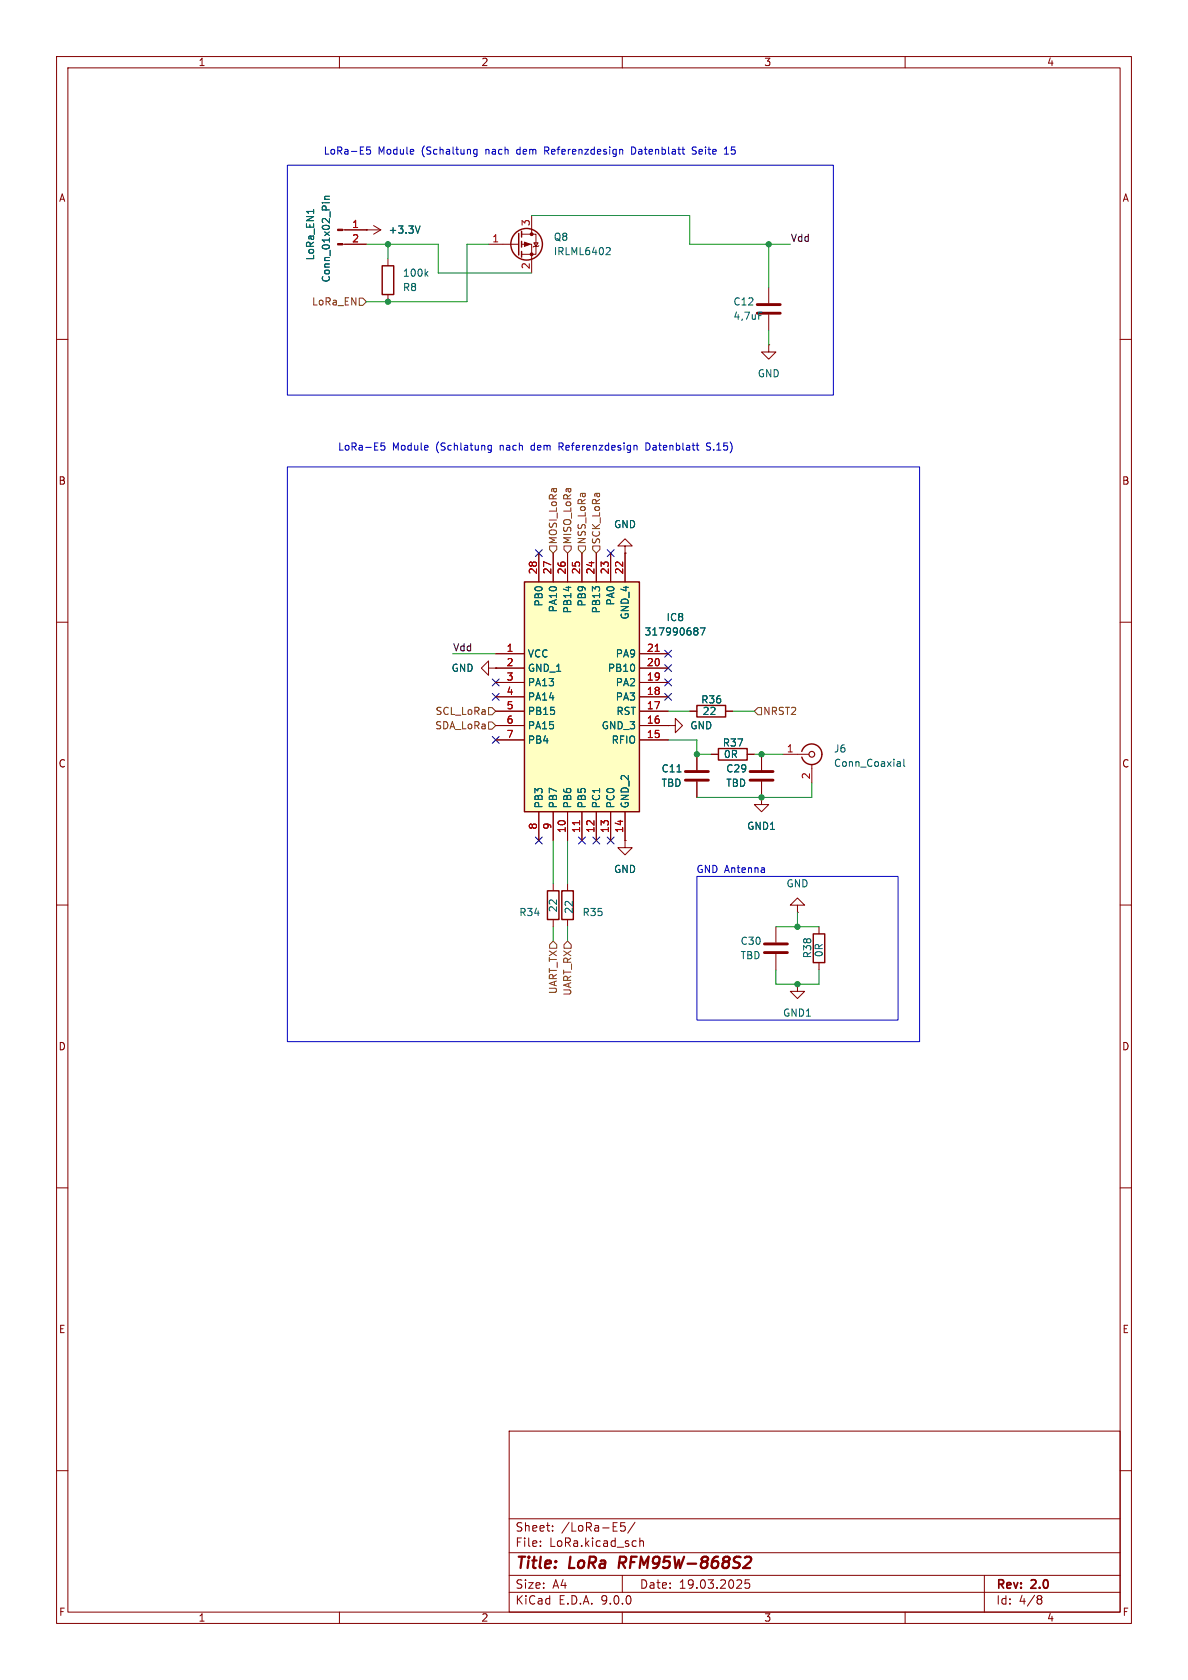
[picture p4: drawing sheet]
(kicad_sch
 (version 20250114)
 (generator "eeschema")
 (generator_version "9.0")
 (paper "A4" portrait)
 (title_block
  (title "LoRa RFM95W-868S2")
  (date "19.03.2025")
  (rev "2.0"))
 (lib_symbols
  (symbol "Connector:Conn_01x02_Pin"
   (pin_names
    (offset 1.016) (hide yes)) (exclude_from_sim no) (in_bom yes) (on_board yes)
   (property "Reference" "J" (at 0 2.54 0) (effects (font (size 1.27 1.27))))
   (property "Value" "Conn_01x02_Pin" (at 0 -5.08 0) (effects (font (size 1.27 1.27))))
   (property "Footprint" "" (at 0 0 0) (effects (font (size 1.27 1.27)) (hide yes)))
   (property "Datasheet" "~" (at 0 0 0) (effects (font (size 1.27 1.27)) (hide yes)))
   (property "Description" "Generic connector, single row, 01x02, script generated" (at 0 0 0) (effects (font (size 1.27 1.27)) (hide yes)))
   (property "ki_locked" "" (at 0 0 0) (effects (font (size 1.27 1.27))))
   (symbol "Conn_01x02_Pin_1_1"
    (rectangle (start 0.8636 0.127) (end 0 -0.127) (stroke (width 0.1524) (type default)) (fill (type outline)))
    (rectangle (start 0.8636 -2.413) (end 0 -2.667) (stroke (width 0.1524) (type default)) (fill (type outline)))
    (polyline (pts (xy 1.27 0) (xy 0.8636 0)) (stroke (width 0.1524) (type default)) (fill (type none)))
    (polyline (pts (xy 1.27 -2.54) (xy 0.8636 -2.54)) (stroke (width 0.1524) (type default)) (fill (type none)))
    (pin passive line (at 5.08 0 180) (length 3.81) (name "Pin_1" (effects (font (size 1.27 1.27)))) (number "1" (effects (font (size 1.27 1.27)))))
    (pin passive line (at 5.08 -2.54 180) (length 3.81) (name "Pin_2" (effects (font (size 1.27 1.27)))) (number "2" (effects (font (size 1.27 1.27))))))
   (embedded_fonts no))
  (symbol "Connector:Conn_Coaxial"
   (pin_names
    (offset 1.016) (hide yes)) (exclude_from_sim no) (in_bom yes) (on_board yes)
   (property "Reference" "J" (at 0.254 3.048 0) (effects (font (size 1.27 1.27))))
   (property "Value" "Conn_Coaxial" (at 2.921 0 90) (effects (font (size 1.27 1.27))))
   (property "Footprint" "" (at 0 0 0) (effects (font (size 1.27 1.27)) (hide yes)))
   (property "Datasheet" "~" (at 0 0 0) (effects (font (size 1.27 1.27)) (hide yes)))
   (property "Description" "coaxial connector (BNC, SMA, SMB, SMC, Cinch/RCA, LEMO, ...)" (at 0 0 0) (effects (font (size 1.27 1.27)) (hide yes)))
   (symbol "Conn_Coaxial_0_1"
    (polyline (pts (xy -2.54 0) (xy -0.508 0)) (stroke (width 0) (type default)) (fill (type none)))
    (arc (start 1.778 0) (mid 0.222 -1.8079) (end -1.778 -0.508) (stroke (width 0.254) (type default)) (fill (type none)))
    (arc (start -1.778 0.508) (mid 0.2221 1.8084) (end 1.778 0) (stroke (width 0.254) (type default)) (fill (type none)))
    (circle (center 0 0) (radius 0.508) (stroke (width 0.2032) (type default)) (fill (type none)))
    (polyline (pts (xy 0 -2.54) (xy 0 -1.778)) (stroke (width 0) (type default)) (fill (type none))))
   (symbol "Conn_Coaxial_1_1"
    (pin passive line (at -5.08 0 0) (length 2.54) (name "In" (effects (font (size 1.27 1.27)))) (number "1" (effects (font (size 1.27 1.27)))))
    (pin passive line (at 0 -5.08 90) (length 2.54) (name "Ext" (effects (font (size 1.27 1.27)))) (number "2" (effects (font (size 1.27 1.27))))))
   (embedded_fonts no))
  (symbol "Device:C"
   (pin_numbers (hide yes))
   (pin_names
    (offset 0.254)) (exclude_from_sim no) (in_bom yes) (on_board yes)
   (property "Reference" "C" (at 0.635 2.54 0) (effects (font (size 1.27 1.27)) (justify left)))
   (property "Value" "C" (at 0.635 -2.54 0) (effects (font (size 1.27 1.27)) (justify left)))
   (property "Footprint" "" (at 0.9652 -3.81 0) (effects (font (size 1.27 1.27)) (hide yes)))
   (property "Datasheet" "~" (at 0 0 0) (effects (font (size 1.27 1.27)) (hide yes)))
   (property "Description" "Unpolarized capacitor" (at 0 0 0) (effects (font (size 1.27 1.27)) (hide yes)))
   (symbol "C_0_1"
    (polyline (pts (xy -2.032 0.762) (xy 2.032 0.762)) (stroke (width 0.508) (type default)) (fill (type none)))
    (polyline (pts (xy -2.032 -0.762) (xy 2.032 -0.762)) (stroke (width 0.508) (type default)) (fill (type none))))
   (symbol "C_1_1"
    (pin passive line (at 0 3.81 270) (length 2.794) (name "~" (effects (font (size 1.27 1.27)))) (number "1" (effects (font (size 1.27 1.27)))))
    (pin passive line (at 0 -3.81 90) (length 2.794) (name "~" (effects (font (size 1.27 1.27)))) (number "2" (effects (font (size 1.27 1.27))))))
   (embedded_fonts no))
  (symbol "Device:R"
   (pin_numbers (hide yes))
   (pin_names
    (offset 0)) (exclude_from_sim no) (in_bom yes) (on_board yes)
   (property "Reference" "R" (at 2.032 0 90) (effects (font (size 1.27 1.27))))
   (property "Value" "R" (at 0 0 90) (effects (font (size 1.27 1.27))))
   (property "Footprint" "" (at -1.778 0 90) (effects (font (size 1.27 1.27)) (hide yes)))
   (property "Datasheet" "~" (at 0 0 0) (effects (font (size 1.27 1.27)) (hide yes)))
   (property "Description" "Resistor" (at 0 0 0) (effects (font (size 1.27 1.27)) (hide yes)))
   (symbol "R_0_1"
    (rectangle (start -1.016 -2.54) (end 1.016 2.54) (stroke (width 0.254) (type default)) (fill (type none))))
   (symbol "R_1_1"
    (pin passive line (at 0 3.81 270) (length 1.27) (name "~" (effects (font (size 1.27 1.27)))) (number "1" (effects (font (size 1.27 1.27)))))
    (pin passive line (at 0 -3.81 90) (length 1.27) (name "~" (effects (font (size 1.27 1.27)))) (number "2" (effects (font (size 1.27 1.27))))))
   (embedded_fonts no))
  (symbol "LoRa-E5:317990687" (exclude_from_sim no) (in_bom yes) (on_board yes)
   (property "Reference" "IC" (at 26.67 17.78 0) (effects (font (size 1.27 1.27)) (justify left top)))
   (property "Value" "317990687" (at 26.67 15.24 0) (effects (font (size 1.27 1.27)) (justify left top)))
   (property "Footprint" "317990687" (at 26.67 -84.76 0) (effects (font (size 1.27 1.27)) (justify left top) (hide yes)))
   (property "Datasheet" "https://files.seeedstudio.com/products/317990687/res/LoRa-E5%20module%20datasheet_V1.0.pdf" (at 26.67 -184.76 0) (effects (font (size 1.27 1.27)) (justify left top) (hide yes)))
   (property "Description" "Sub-GHz Modules LoRa-E5 Wireless Module LoRa-E5 has a 28-pin SMD package" (at 0 0 0) (effects (font (size 1.27 1.27)) (hide yes)))
   (property "Height" "2.5" (at 26.67 -384.76 0) (effects (font (size 1.27 1.27)) (justify left top) (hide yes)))
   (property "Mouser Part Number" "713-317990687" (at 26.67 -484.76 0) (effects (font (size 1.27 1.27)) (justify left top) (hide yes)))
   (property "Mouser Price/Stock" "https://www.mouser.co.uk/ProductDetail/Seeed-Studio/317990687?qs=hd1VzrDQEGhZOj13wvzSLA%3D%3D" (at 26.67 -584.76 0) (effects (font (size 1.27 1.27)) (justify left top) (hide yes)))
   (property "Manufacturer_Name" "Seeed Studio" (at 26.67 -684.76 0) (effects (font (size 1.27 1.27)) (justify left top) (hide yes)))
   (property "Manufacturer_Part_Number" "317990687" (at 26.67 -784.76 0) (effects (font (size 1.27 1.27)) (justify left top) (hide yes)))
   (symbol "317990687_1_1"
    (rectangle (start 5.08 12.7) (end 25.4 -27.94) (stroke (width 0.254) (type default)) (fill (type background)))
    (pin passive line (at 0 0 0) (length 5.08) (name "VCC" (effects (font (size 1.27 1.27)))) (number "1" (effects (font (size 1.27 1.27)))))
    (pin passive line (at 0 -2.54 0) (length 5.08) (name "GND_1" (effects (font (size 1.27 1.27)))) (number "2" (effects (font (size 1.27 1.27)))))
    (pin passive line (at 0 -5.08 0) (length 5.08) (name "PA13" (effects (font (size 1.27 1.27)))) (number "3" (effects (font (size 1.27 1.27)))))
    (pin passive line (at 0 -7.62 0) (length 5.08) (name "PA14" (effects (font (size 1.27 1.27)))) (number "4" (effects (font (size 1.27 1.27)))))
    (pin passive line (at 0 -10.16 0) (length 5.08) (name "PB15" (effects (font (size 1.27 1.27)))) (number "5" (effects (font (size 1.27 1.27)))))
    (pin passive line (at 0 -12.7 0) (length 5.08) (name "PA15" (effects (font (size 1.27 1.27)))) (number "6" (effects (font (size 1.27 1.27)))))
    (pin passive line (at 0 -15.24 0) (length 5.08) (name "PB4" (effects (font (size 1.27 1.27)))) (number "7" (effects (font (size 1.27 1.27)))))
    (pin passive line (at 7.62 17.78 270) (length 5.08) (name "PB0" (effects (font (size 1.27 1.27)))) (number "28" (effects (font (size 1.27 1.27)))))
    (pin passive line (at 7.62 -33.02 90) (length 5.08) (name "PB3" (effects (font (size 1.27 1.27)))) (number "8" (effects (font (size 1.27 1.27)))))
    (pin passive line (at 10.16 17.78 270) (length 5.08) (name "PA10" (effects (font (size 1.27 1.27)))) (number "27" (effects (font (size 1.27 1.27)))))
    (pin passive line (at 10.16 -33.02 90) (length 5.08) (name "PB7" (effects (font (size 1.27 1.27)))) (number "9" (effects (font (size 1.27 1.27)))))
    (pin passive line (at 12.7 17.78 270) (length 5.08) (name "PB14" (effects (font (size 1.27 1.27)))) (number "26" (effects (font (size 1.27 1.27)))))
    (pin passive line (at 12.7 -33.02 90) (length 5.08) (name "PB6" (effects (font (size 1.27 1.27)))) (number "10" (effects (font (size 1.27 1.27)))))
    (pin passive line (at 15.24 17.78 270) (length 5.08) (name "PB9" (effects (font (size 1.27 1.27)))) (number "25" (effects (font (size 1.27 1.27)))))
    (pin passive line (at 15.24 -33.02 90) (length 5.08) (name "PB5" (effects (font (size 1.27 1.27)))) (number "11" (effects (font (size 1.27 1.27)))))
    (pin passive line (at 17.78 17.78 270) (length 5.08) (name "PB13" (effects (font (size 1.27 1.27)))) (number "24" (effects (font (size 1.27 1.27)))))
    (pin passive line (at 17.78 -33.02 90) (length 5.08) (name "PC1" (effects (font (size 1.27 1.27)))) (number "12" (effects (font (size 1.27 1.27)))))
    (pin passive line (at 20.32 17.78 270) (length 5.08) (name "PA0" (effects (font (size 1.27 1.27)))) (number "23" (effects (font (size 1.27 1.27)))))
    (pin passive line (at 20.32 -33.02 90) (length 5.08) (name "PC0" (effects (font (size 1.27 1.27)))) (number "13" (effects (font (size 1.27 1.27)))))
    (pin passive line (at 22.86 17.78 270) (length 5.08) (name "GND_4" (effects (font (size 1.27 1.27)))) (number "22" (effects (font (size 1.27 1.27)))))
    (pin passive line (at 22.86 -33.02 90) (length 5.08) (name "GND_2" (effects (font (size 1.27 1.27)))) (number "14" (effects (font (size 1.27 1.27)))))
    (pin passive line (at 30.48 0 180) (length 5.08) (name "PA9" (effects (font (size 1.27 1.27)))) (number "21" (effects (font (size 1.27 1.27)))))
    (pin passive line (at 30.48 -2.54 180) (length 5.08) (name "PB10" (effects (font (size 1.27 1.27)))) (number "20" (effects (font (size 1.27 1.27)))))
    (pin passive line (at 30.48 -5.08 180) (length 5.08) (name "PA2" (effects (font (size 1.27 1.27)))) (number "19" (effects (font (size 1.27 1.27)))))
    (pin passive line (at 30.48 -7.62 180) (length 5.08) (name "PA3" (effects (font (size 1.27 1.27)))) (number "18" (effects (font (size 1.27 1.27)))))
    (pin passive line (at 30.48 -10.16 180) (length 5.08) (name "RST" (effects (font (size 1.27 1.27)))) (number "17" (effects (font (size 1.27 1.27)))))
    (pin passive line (at 30.48 -12.7 180) (length 5.08) (name "GND_3" (effects (font (size 1.27 1.27)))) (number "16" (effects (font (size 1.27 1.27)))))
    (pin passive line (at 30.48 -15.24 180) (length 5.08) (name "RFIO" (effects (font (size 1.27 1.27)))) (number "15" (effects (font (size 1.27 1.27))))))
   (embedded_fonts no))
  (symbol "Transistor_FET:IRLML6402"
   (pin_names (hide yes)) (exclude_from_sim no) (in_bom yes) (on_board yes)
   (property "Reference" "Q" (at 5.08 1.905 0) (effects (font (size 1.27 1.27)) (justify left)))
   (property "Value" "IRLML6402" (at 5.08 0 0) (effects (font (size 1.27 1.27)) (justify left)))
   (property "Footprint" "Package_TO_SOT_SMD:SOT-23" (at 5.08 -1.905 0) (effects (font (size 1.27 1.27)
    (italic yes)) (justify left) (hide yes)))
   (property "Datasheet" "https://www.infineon.com/dgdl/irlml6402pbf.pdf?fileId=5546d462533600a401535668d5c2263c" (at 5.08 -3.81 0) (effects (font (size 1.27 1.27)) (justify left) (hide yes)))
   (property "Description" "-3.7A Id, -20V Vds, 65mOhm Rds, P-Channel HEXFET Power MOSFET, SOT-23" (at 0 0 0) (effects (font (size 1.27 1.27)) (hide yes)))
   (symbol "IRLML6402_0_1"
    (polyline (pts (xy 0.254 1.905) (xy 0.254 -1.905)) (stroke (width 0.254) (type default)) (fill (type none)))
    (polyline (pts (xy 0.254 0) (xy -2.54 0)) (stroke (width 0) (type default)) (fill (type none)))
    (polyline (pts (xy 0.762 2.286) (xy 0.762 1.27)) (stroke (width 0.254) (type default)) (fill (type none)))
    (polyline (pts (xy 0.762 1.778) (xy 3.302 1.778) (xy 3.302 -1.778) (xy 0.762 -1.778)) (stroke (width 0) (type default)) (fill (type none)))
    (polyline (pts (xy 0.762 0.508) (xy 0.762 -0.508)) (stroke (width 0.254) (type default)) (fill (type none)))
    (polyline (pts (xy 0.762 -1.27) (xy 0.762 -2.286)) (stroke (width 0.254) (type default)) (fill (type none)))
    (circle (center 1.651 0) (radius 2.794) (stroke (width 0.254) (type default)) (fill (type none)))
    (polyline (pts (xy 2.286 0) (xy 1.27 0.381) (xy 1.27 -0.381) (xy 2.286 0)) (stroke (width 0) (type default)) (fill (type outline)))
    (polyline (pts (xy 2.54 2.54) (xy 2.54 1.778)) (stroke (width 0) (type default)) (fill (type none)))
    (circle (center 2.54 1.778) (radius 0.254) (stroke (width 0) (type default)) (fill (type outline)))
    (circle (center 2.54 -1.778) (radius 0.254) (stroke (width 0) (type default)) (fill (type outline)))
    (polyline (pts (xy 2.54 -2.54) (xy 2.54 0) (xy 0.762 0)) (stroke (width 0) (type default)) (fill (type none)))
    (polyline (pts (xy 2.794 -0.508) (xy 2.921 -0.381) (xy 3.683 -0.381) (xy 3.81 -0.254)) (stroke (width 0) (type default)) (fill (type none)))
    (polyline (pts (xy 3.302 -0.381) (xy 2.921 0.254) (xy 3.683 0.254) (xy 3.302 -0.381)) (stroke (width 0) (type default)) (fill (type none))))
   (symbol "IRLML6402_1_1"
    (pin input line (at -5.08 0 0) (length 2.54) (name "G" (effects (font (size 1.27 1.27)))) (number "1" (effects (font (size 1.27 1.27)))))
    (pin passive line (at 2.54 5.08 270) (length 2.54) (name "D" (effects (font (size 1.27 1.27)))) (number "3" (effects (font (size 1.27 1.27)))))
    (pin passive line (at 2.54 -5.08 90) (length 2.54) (name "S" (effects (font (size 1.27 1.27)))) (number "2" (effects (font (size 1.27 1.27))))))
   (embedded_fonts no))
  (symbol "power:+3.3V"
   (power)
   (pin_numbers (hide yes))
   (pin_names
    (offset 0) (hide yes)) (exclude_from_sim no) (in_bom yes) (on_board yes)
   (property "Reference" "#PWR" (at 0 -3.81 0) (effects (font (size 1.27 1.27)) (hide yes)))
   (property "Value" "+3.3V" (at 0 3.556 0) (effects (font (size 1.27 1.27))))
   (property "Footprint" "" (at 0 0 0) (effects (font (size 1.27 1.27)) (hide yes)))
   (property "Datasheet" "" (at 0 0 0) (effects (font (size 1.27 1.27)) (hide yes)))
   (property "Description" "Power symbol creates a global label with name \"+3.3V\"" (at 0 0 0) (effects (font (size 1.27 1.27)) (hide yes)))
   (symbol "+3.3V_0_1"
    (polyline (pts (xy -0.762 1.27) (xy 0 2.54)) (stroke (width 0) (type default)) (fill (type none)))
    (polyline (pts (xy 0 2.54) (xy 0.762 1.27)) (stroke (width 0) (type default)) (fill (type none)))
    (polyline (pts (xy 0 0) (xy 0 2.54)) (stroke (width 0) (type default)) (fill (type none))))
   (symbol "+3.3V_1_1"
    (pin power_in line (at 0 0 90) (length 0) (name "~" (effects (font (size 1.27 1.27)))) (number "1" (effects (font (size 1.27 1.27))))))
   (embedded_fonts no))
  (symbol "power:GND"
   (power)
   (pin_numbers (hide yes))
   (pin_names
    (offset 0) (hide yes)) (exclude_from_sim no) (in_bom yes) (on_board yes)
   (property "Reference" "#PWR" (at 0 -6.35 0) (effects (font (size 1.27 1.27)) (hide yes)))
   (property "Value" "GND" (at 0 -3.81 0) (effects (font (size 1.27 1.27))))
   (property "Footprint" "" (at 0 0 0) (effects (font (size 1.27 1.27)) (hide yes)))
   (property "Datasheet" "" (at 0 0 0) (effects (font (size 1.27 1.27)) (hide yes)))
   (property "Description" "Power symbol creates a global label with name \"GND\" , ground" (at 0 0 0) (effects (font (size 1.27 1.27)) (hide yes)))
   (symbol "GND_0_1"
    (polyline (pts (xy 0 0) (xy 0 -1.27) (xy 1.27 -1.27) (xy 0 -2.54) (xy -1.27 -1.27) (xy 0 -1.27)) (stroke (width 0) (type default)) (fill (type none))))
   (symbol "GND_1_1"
    (pin power_in line (at 0 0 270) (length 0) (name "~" (effects (font (size 1.27 1.27)))) (number "1" (effects (font (size 1.27 1.27))))))
   (embedded_fonts no))
  (symbol "power:GND1"
   (power)
   (pin_numbers (hide yes))
   (pin_names
    (offset 0) (hide yes)) (exclude_from_sim no) (in_bom yes) (on_board yes)
   (property "Reference" "#PWR" (at 0 -6.35 0) (effects (font (size 1.27 1.27)) (hide yes)))
   (property "Value" "GND1" (at 0 -3.81 0) (effects (font (size 1.27 1.27))))
   (property "Footprint" "" (at 0 0 0) (effects (font (size 1.27 1.27)) (hide yes)))
   (property "Datasheet" "" (at 0 0 0) (effects (font (size 1.27 1.27)) (hide yes)))
   (property "Description" "Power symbol creates a global label with name \"GND1\" , ground" (at 0 0 0) (effects (font (size 1.27 1.27)) (hide yes)))
   (symbol "GND1_0_1"
    (polyline (pts (xy 0 0) (xy 0 -1.27) (xy 1.27 -1.27) (xy 0 -2.54) (xy -1.27 -1.27) (xy 0 -1.27)) (stroke (width 0) (type default)) (fill (type none))))
   (symbol "GND1_1_1"
    (pin power_in line (at 0 0 270) (length 0) (name "~" (effects (font (size 1.27 1.27)))) (number "1" (effects (font (size 1.27 1.27))))))
   (embedded_fonts no)))
 (rectangle
  (start 123.19 154.94)
  (end 158.75 180.34)
  (stroke (width 0) (type default))
  (fill (type none)))
 (rectangle
  (start 50.8 82.55)
  (end 162.56 184.15)
  (stroke (width 0) (type default))
  (fill (type none)))
 (rectangle
  (start 50.8 29.21)
  (end 147.32 69.85)
  (stroke (width 0) (type default))
  (fill (type none)))
 (text "LoRa-E5 Module (Schlatung nach dem Referenzdesign Datenblatt S.15)"
  (exclude_from_sim no)
  (at 94.742 79.248 0)
  (effects (font (size 1.27 1.27))))
 (text "GND Antenna"
  (exclude_from_sim no)
  (at 129.286 153.924 0)
  (effects (font (size 1.27 1.27))))
 (text "LoRa-E5 Module (Schaltung nach dem Referenzdesign Datenblatt Seite 15"
  (exclude_from_sim no)
  (at 93.726 26.924 0)
  (effects (font (size 1.27 1.27))))
 (junction
  (at 123.19 133.35)
  (diameter 0)
  (color 0 0 0 0))
 (junction
  (at 68.58 43.18)
  (diameter 0)
  (color 0 0 0 0))
 (junction
  (at 140.97 163.83)
  (diameter 0)
  (color 0 0 0 0))
 (junction
  (at 134.62 140.97)
  (diameter 0)
  (color 0 0 0 0))
 (junction
  (at 134.62 133.35)
  (diameter 0)
  (color 0 0 0 0))
 (junction
  (at 140.97 173.99)
  (diameter 0)
  (color 0 0 0 0))
 (junction
  (at 135.89 43.18)
  (diameter 0)
  (color 0 0 0 0))
 (junction
  (at 68.58 53.34)
  (diameter 0)
  (color 0 0 0 0))
 (no_connect
  (at 118.11 118.11))
 (no_connect
  (at 105.41 148.59))
 (no_connect
  (at 87.63 123.19))
 (no_connect
  (at 118.11 115.57))
 (no_connect
  (at 118.11 120.65))
 (no_connect
  (at 107.95 97.79))
 (no_connect
  (at 102.87 148.59))
 (no_connect
  (at 107.95 148.59))
 (no_connect
  (at 95.25 97.79))
 (no_connect
  (at 87.63 120.65))
 (no_connect
  (at 118.11 123.19))
 (no_connect
  (at 87.63 130.81))
 (no_connect
  (at 95.25 148.59))
 (wire
  (pts (xy 82.55 43.18) (xy 86.36 43.18))
  (stroke (width 0) (type default)))
 (wire
  (pts (xy 97.79 163.83) (xy 97.79 166.37))
  (stroke (width 0) (type default)))
 (wire
  (pts (xy 135.89 43.18) (xy 135.89 50.8))
  (stroke (width 0) (type default)))
 (wire
  (pts (xy 77.47 48.26) (xy 93.98 48.26))
  (stroke (width 0) (type default)))
 (wire
  (pts (xy 121.92 38.1) (xy 121.92 43.18))
  (stroke (width 0) (type default)))
 (wire
  (pts (xy 137.16 171.45) (xy 137.16 173.99))
  (stroke (width 0) (type default)))
 (wire
  (pts (xy 123.19 133.35) (xy 125.73 133.35))
  (stroke (width 0) (type default)))
 (wire
  (pts (xy 140.97 161.29) (xy 140.97 163.83))
  (stroke (width 0) (type default)))
 (wire
  (pts (xy 68.58 53.34) (xy 82.55 53.34))
  (stroke (width 0) (type default)))
 (wire
  (pts (xy 93.98 38.1) (xy 121.92 38.1))
  (stroke (width 0) (type default)))
 (wire
  (pts (xy 82.55 53.34) (xy 82.55 43.18))
  (stroke (width 0) (type default)))
 (wire
  (pts (xy 123.19 130.81) (xy 123.19 133.35))
  (stroke (width 0) (type default)))
 (wire
  (pts (xy 123.19 140.97) (xy 134.62 140.97))
  (stroke (width 0) (type default)))
 (wire
  (pts (xy 140.97 163.83) (xy 144.78 163.83))
  (stroke (width 0) (type default)))
 (wire
  (pts (xy 121.92 43.18) (xy 135.89 43.18))
  (stroke (width 0) (type default)))
 (wire
  (pts (xy 118.11 130.81) (xy 123.19 130.81))
  (stroke (width 0) (type default)))
 (wire
  (pts (xy 77.47 43.18) (xy 68.58 43.18))
  (stroke (width 0) (type default)))
 (wire
  (pts (xy 129.54 125.73) (xy 133.35 125.73))
  (stroke (width 0) (type default)))
 (wire
  (pts (xy 68.58 43.18) (xy 68.58 45.72))
  (stroke (width 0) (type default)))
 (wire
  (pts (xy 77.47 48.26) (xy 77.47 43.18))
  (stroke (width 0) (type default)))
 (wire
  (pts (xy 97.79 148.59) (xy 97.79 156.21))
  (stroke (width 0) (type default)))
 (wire
  (pts (xy 100.33 148.59) (xy 100.33 156.21))
  (stroke (width 0) (type default)))
 (wire
  (pts (xy 143.51 140.97) (xy 134.62 140.97))
  (stroke (width 0) (type default)))
 (wire
  (pts (xy 133.35 133.35) (xy 134.62 133.35))
  (stroke (width 0) (type default)))
 (wire
  (pts (xy 137.16 163.83) (xy 140.97 163.83))
  (stroke (width 0) (type default)))
 (wire
  (pts (xy 64.77 43.18) (xy 68.58 43.18))
  (stroke (width 0) (type default)))
 (wire
  (pts (xy 135.89 58.42) (xy 135.89 60.96))
  (stroke (width 0) (type default)))
 (wire
  (pts (xy 80.01 115.57) (xy 87.63 115.57))
  (stroke (width 0) (type default)))
 (wire
  (pts (xy 135.89 43.18) (xy 139.7 43.18))
  (stroke (width 0) (type default)))
 (wire
  (pts (xy 144.78 173.99) (xy 140.97 173.99))
  (stroke (width 0) (type default)))
 (wire
  (pts (xy 118.11 125.73) (xy 121.92 125.73))
  (stroke (width 0) (type default)))
 (wire
  (pts (xy 100.33 163.83) (xy 100.33 166.37))
  (stroke (width 0) (type default)))
 (wire
  (pts (xy 144.78 171.45) (xy 144.78 173.99))
  (stroke (width 0) (type default)))
 (wire
  (pts (xy 134.62 133.35) (xy 138.43 133.35))
  (stroke (width 0) (type default)))
 (wire
  (pts (xy 64.77 53.34) (xy 68.58 53.34))
  (stroke (width 0) (type default)))
 (wire
  (pts (xy 137.16 173.99) (xy 140.97 173.99))
  (stroke (width 0) (type default)))
 (wire
  (pts (xy 143.51 138.43) (xy 143.51 140.97))
  (stroke (width 0) (type default)))
 (label "Vdd"
  (at 80.01 115.57 0)
  (effects (font (size 1.27 1.27)) (justify left bottom)))
 (label "Vdd"
  (at 139.7 43.18 0)
  (effects (font (size 1.27 1.27)) (justify left bottom)))
 (hierarchical_label "LoRa_EN"
  (shape input)
  (at 64.77 53.34 180)
  (effects (font (size 1.27 1.27)) (justify right)))
 (hierarchical_label "MOSI_LoRa"
  (shape input)
  (at 97.79 97.79 90)
  (effects (font (size 1.27 1.27)) (justify left)))
 (hierarchical_label "NSS_LoRa"
  (shape input)
  (at 102.87 97.79 90)
  (effects (font (size 1.27 1.27)) (justify left)))
 (hierarchical_label "UART_RX"
  (shape input)
  (at 100.33 166.37 270)
  (effects (font (size 1.27 1.27)) (justify right)))
 (hierarchical_label "SDA_LoRa"
  (shape input)
  (at 87.63 128.27 180)
  (effects (font (size 1.27 1.27)) (justify right)))
 (hierarchical_label "MISO_LoRa"
  (shape input)
  (at 100.33 97.79 90)
  (effects (font (size 1.27 1.27)) (justify left)))
 (hierarchical_label "SCK_LoRa"
  (shape input)
  (at 105.41 97.79 90)
  (effects (font (size 1.27 1.27)) (justify left)))
 (hierarchical_label "UART_TX"
  (shape input)
  (at 97.79 166.37 270)
  (effects (font (size 1.27 1.27)) (justify right)))
 (hierarchical_label "NRST2"
  (shape input)
  (at 133.35 125.73 0)
  (effects (font (size 1.27 1.27)) (justify left)))
 (hierarchical_label "SCL_LoRa"
  (shape input)
  (at 87.63 125.73 180)
  (effects (font (size 1.27 1.27)) (justify right)))
 (symbol
  (lib_id "LoRa-E5:317990687")
  (at 87.63 115.57 0)
  (unit 1)
  (exclude_from_sim no)
  (in_bom yes)
  (on_board yes)
  (dnp no)
  (fields_autoplaced yes)
  (property "Reference" "IC8" (at 119.38 109.1498 0) (effects (font (size 1.27 1.27))))
  (property "Value" "317990687" (at 119.38 111.6898 0) (effects (font (size 1.27 1.27))))
  (property "Footprint" "317990687:QFN_90687_SEE-M" (at 114.3 200.33 0) (effects (font (size 1.27 1.27)) (justify left top) (hide yes)))
  (property "Datasheet" "https://files.seeedstudio.com/products/317990687/res/LoRa-E5%20module%20datasheet_V1.0.pdf" (at 114.3 300.33 0) (effects (font (size 1.27 1.27)) (justify left top) (hide yes)))
  (property "Description" "Sub-GHz Modules LoRa-E5 Wireless Module LoRa-E5 has a 28-pin SMD package" (at 87.63 115.57 0) (effects (font (size 1.27 1.27)) (hide yes)))
  (property "Height" "2.5" (at 114.3 500.33 0) (effects (font (size 1.27 1.27)) (justify left top) (hide yes)))
  (property "Mouser Part Number" "713-317990687" (at 114.3 600.33 0) (effects (font (size 1.27 1.27)) (justify left top) (hide yes)))
  (property "Mouser Price/Stock" "https://www.mouser.co.uk/ProductDetail/Seeed-Studio/317990687?qs=hd1VzrDQEGhZOj13wvzSLA%3D%3D" (at 114.3 700.33 0) (effects (font (size 1.27 1.27)) (justify left top) (hide yes)))
  (property "Manufacturer_Name" "Seeed Studio" (at 114.3 800.33 0) (effects (font (size 1.27 1.27)) (justify left top) (hide yes)))
  (property "Manufacturer_Part_Number" "317990687" (at 114.3 900.33 0) (effects (font (size 1.27 1.27)) (justify left top) (hide yes)))
  (pin "17")
  (pin "15")
  (pin "16")
  (pin "18")
  (pin "1")
  (pin "2")
  (pin "3")
  (pin "26")
  (pin "25")
  (pin "13")
  (pin "22")
  (pin "27")
  (pin "4")
  (pin "8")
  (pin "12")
  (pin "14")
  (pin "23")
  (pin "10")
  (pin "21")
  (pin "20")
  (pin "7")
  (pin "28")
  (pin "5")
  (pin "9")
  (pin "6")
  (pin "24")
  (pin "19")
  (pin "11"))
 (symbol
  (lib_id "power:GND1")
  (at 134.62 140.97 0)
  (unit 1)
  (exclude_from_sim no)
  (in_bom yes)
  (on_board yes)
  (dnp no)
  (fields_autoplaced yes)
  (property "Reference" "#PWR01" (at 134.62 147.32 0) (effects (font (size 1.27 1.27)) (hide yes)))
  (property "Value" "GND1" (at 134.62 146.05 0) (effects (font (size 1.27 1.27))))
  (property "Footprint" "" (at 134.62 140.97 0) (effects (font (size 1.27 1.27)) (hide yes)))
  (property "Datasheet" "" (at 134.62 140.97 0) (effects (font (size 1.27 1.27)) (hide yes)))
  (property "Description" "Power symbol creates a global label with name \"GND1\" , ground" (at 134.62 140.97 0) (effects (font (size 1.27 1.27)) (hide yes)))
  (pin "1"))
 (symbol
  (lib_id "power:GND")
  (at 110.49 97.79 180)
  (unit 1)
  (exclude_from_sim no)
  (in_bom yes)
  (on_board yes)
  (dnp no)
  (fields_autoplaced yes)
  (property "Reference" "#PWR017" (at 110.49 91.44 0) (effects (font (size 1.27 1.27)) (hide yes)))
  (property "Value" "GND" (at 110.49 92.71 0) (effects (font (size 1.27 1.27))))
  (property "Footprint" "" (at 110.49 97.79 0) (effects (font (size 1.27 1.27)) (hide yes)))
  (property "Datasheet" "" (at 110.49 97.79 0) (effects (font (size 1.27 1.27)) (hide yes)))
  (property "Description" "Power symbol creates a global label with name \"GND\" , ground" (at 110.49 97.79 0) (effects (font (size 1.27 1.27)) (hide yes)))
  (pin "1"))
 (symbol
  (lib_id "Device:R")
  (at 97.79 160.02 0)
  (mirror x)
  (unit 1)
  (exclude_from_sim no)
  (in_bom yes)
  (on_board yes)
  (dnp no)
  (property "Reference" "R34" (at 91.694 161.29 0) (effects (font (size 1.27 1.27)) (justify left)))
  (property "Value" "22" (at 97.79 158.75 90) (effects (font (size 1.27 1.27)) (justify left)))
  (property "Footprint" "Resistor_SMD:R_0805_2012Metric_Pad1.20x1.40mm_HandSolder" (at 96.012 160.02 90) (effects (font (size 1.27 1.27)) (hide yes)))
  (property "Datasheet" "~" (at 97.79 160.02 0) (effects (font (size 1.27 1.27)) (hide yes)))
  (property "Description" "" (at 97.79 160.02 0) (effects (font (size 1.27 1.27))))
  (property "Mouser Part Number" "660-RK73B2ATTE104J" (at 97.79 160.02 0) (effects (font (size 1.27 1.27)) (hide yes)))
  (pin "2")
  (pin "1"))
 (symbol
  (lib_id "power:GND")
  (at 87.63 118.11 270)
  (unit 1)
  (exclude_from_sim no)
  (in_bom yes)
  (on_board yes)
  (dnp no)
  (fields_autoplaced yes)
  (property "Reference" "#PWR019" (at 81.28 118.11 0) (effects (font (size 1.27 1.27)) (hide yes)))
  (property "Value" "GND" (at 83.82 118.1099 90) (effects (font (size 1.27 1.27)) (justify right)))
  (property "Footprint" "" (at 87.63 118.11 0) (effects (font (size 1.27 1.27)) (hide yes)))
  (property "Datasheet" "" (at 87.63 118.11 0) (effects (font (size 1.27 1.27)) (hide yes)))
  (property "Description" "Power symbol creates a global label with name \"GND\" , ground" (at 87.63 118.11 0) (effects (font (size 1.27 1.27)) (hide yes)))
  (pin "1"))
 (symbol
  (lib_id "Device:C")
  (at 137.16 167.64 180)
  (unit 1)
  (exclude_from_sim no)
  (in_bom yes)
  (on_board yes)
  (dnp no)
  (property "Reference" "C30" (at 130.81 166.37 0) (effects (font (size 1.27 1.27)) (justify right)))
  (property "Value" "TBD" (at 130.81 168.91 0) (effects (font (size 1.27 1.27)) (justify right)))
  (property "Footprint" "Capacitor_SMD:C_0805_2012Metric_Pad1.18x1.45mm_HandSolder" (at 136.1948 163.83 0) (effects (font (size 1.27 1.27)) (hide yes)))
  (property "Datasheet" "~" (at 137.16 167.64 0) (effects (font (size 1.27 1.27)) (hide yes)))
  (property "Description" "" (at 137.16 167.64 0) (effects (font (size 1.27 1.27))))
  (pin "2")
  (pin "1"))
 (symbol
  (lib_id "Connector:Conn_01x02_Pin")
  (at 59.69 40.64 0)
  (unit 1)
  (exclude_from_sim no)
  (in_bom yes)
  (on_board yes)
  (dnp no)
  (property "Reference" "LoRa_EN1" (at 54.864 41.402 90) (effects (font (size 1.27 1.27))))
  (property "Value" "Conn_01x02_Pin" (at 57.658 42.164 90) (effects (font (size 1.27 1.27))))
  (property "Footprint" "Connector_PinHeader_2.54mm:PinHeader_1x02_P2.54mm_Vertical" (at 59.69 40.64 0) (effects (font (size 1.27 1.27)) (hide yes)))
  (property "Datasheet" "~" (at 59.69 40.64 0) (effects (font (size 1.27 1.27)) (hide yes)))
  (property "Description" "Generic connector, single row, 01x02, script generated" (at 59.69 40.64 0) (effects (font (size 1.27 1.27)) (hide yes)))
  (pin "1")
  (pin "2"))
 (symbol
  (lib_id "power:+3.3V")
  (at 64.77 40.64 270)
  (unit 1)
  (exclude_from_sim no)
  (in_bom yes)
  (on_board yes)
  (dnp no)
  (fields_autoplaced yes)
  (property "Reference" "#PWR0112" (at 60.96 40.64 0) (effects (font (size 1.27 1.27)) (hide yes)))
  (property "Value" "+3.3V" (at 68.58 40.6399 90) (effects (font (size 1.27 1.27)) (justify left)))
  (property "Footprint" "" (at 64.77 40.64 0) (effects (font (size 1.27 1.27)) (hide yes)))
  (property "Datasheet" "" (at 64.77 40.64 0) (effects (font (size 1.27 1.27)) (hide yes)))
  (property "Description" "Power symbol creates a global label with name \"+3.3V\"" (at 64.77 40.64 0) (effects (font (size 1.27 1.27)) (hide yes)))
  (pin "1"))
 (symbol
  (lib_id "Device:C")
  (at 135.89 54.61 180)
  (unit 1)
  (exclude_from_sim no)
  (in_bom yes)
  (on_board yes)
  (dnp no)
  (property "Reference" "C12" (at 129.54 53.34 0) (effects (font (size 1.27 1.27)) (justify right)))
  (property "Value" "4,7uF" (at 129.54 55.88 0) (effects (font (size 1.27 1.27)) (justify right)))
  (property "Footprint" "Capacitor_SMD:C_0805_2012Metric_Pad1.18x1.45mm_HandSolder" (at 134.9248 50.8 0) (effects (font (size 1.27 1.27)) (hide yes)))
  (property "Datasheet" "~" (at 135.89 54.61 0) (effects (font (size 1.27 1.27)) (hide yes)))
  (property "Description" "" (at 135.89 54.61 0) (effects (font (size 1.27 1.27))))
  (property "Mouser Part Number" "187-CL21A226KQCLRNC" (at 135.89 54.61 0) (effects (font (size 1.27 1.27)) (hide yes)))
  (pin "2")
  (pin "1"))
 (symbol
  (lib_id "Device:C")
  (at 134.62 137.16 180)
  (unit 1)
  (exclude_from_sim no)
  (in_bom yes)
  (on_board yes)
  (dnp no)
  (property "Reference" "C29" (at 128.27 135.89 0) (effects (font (size 1.27 1.27)) (justify right)))
  (property "Value" "TBD" (at 128.27 138.43 0) (effects (font (size 1.27 1.27)) (justify right)))
  (property "Footprint" "Capacitor_SMD:C_0805_2012Metric_Pad1.18x1.45mm_HandSolder" (at 133.6548 133.35 0) (effects (font (size 1.27 1.27)) (hide yes)))
  (property "Datasheet" "~" (at 134.62 137.16 0) (effects (font (size 1.27 1.27)) (hide yes)))
  (property "Description" "" (at 134.62 137.16 0) (effects (font (size 1.27 1.27))))
  (pin "2")
  (pin "1"))
 (symbol
  (lib_id "Device:R")
  (at 129.54 133.35 90)
  (mirror x)
  (unit 1)
  (exclude_from_sim no)
  (in_bom yes)
  (on_board yes)
  (dnp no)
  (property "Reference" "R37" (at 131.572 131.318 90) (effects (font (size 1.27 1.27)) (justify left)))
  (property "Value" "0R" (at 130.556 133.35 90) (effects (font (size 1.27 1.27)) (justify left)))
  (property "Footprint" "Resistor_SMD:R_0805_2012Metric_Pad1.20x1.40mm_HandSolder" (at 129.54 131.572 90) (effects (font (size 1.27 1.27)) (hide yes)))
  (property "Datasheet" "~" (at 129.54 133.35 0) (effects (font (size 1.27 1.27)) (hide yes)))
  (property "Description" "" (at 129.54 133.35 0) (effects (font (size 1.27 1.27))))
  (property "Mouser Part Number" "660-RK73B2ATTE104J" (at 129.54 133.35 0) (effects (font (size 1.27 1.27)) (hide yes)))
  (pin "2")
  (pin "1"))
 (symbol
  (lib_id "power:GND")
  (at 140.97 161.29 180)
  (unit 1)
  (exclude_from_sim no)
  (in_bom yes)
  (on_board yes)
  (dnp no)
  (fields_autoplaced yes)
  (property "Reference" "#PWR021" (at 140.97 154.94 0) (effects (font (size 1.27 1.27)) (hide yes)))
  (property "Value" "GND" (at 140.97 156.21 0) (effects (font (size 1.27 1.27))))
  (property "Footprint" "" (at 140.97 161.29 0) (effects (font (size 1.27 1.27)) (hide yes)))
  (property "Datasheet" "" (at 140.97 161.29 0) (effects (font (size 1.27 1.27)) (hide yes)))
  (property "Description" "Power symbol creates a global label with name \"GND\" , ground" (at 140.97 161.29 0) (effects (font (size 1.27 1.27)) (hide yes)))
  (pin "1"))
 (symbol
  (lib_id "Connector:Conn_Coaxial")
  (at 143.51 133.35 0)
  (unit 1)
  (exclude_from_sim no)
  (in_bom yes)
  (on_board yes)
  (dnp no)
  (fields_autoplaced yes)
  (property "Reference" "J6" (at 147.32 132.3731 0) (effects (font (size 1.27 1.27)) (justify left)))
  (property "Value" "Conn_Coaxial" (at 147.32 134.9131 0) (effects (font (size 1.27 1.27)) (justify left)))
  (property "Footprint" "Connector_Coaxial:SMA_Samtec_SMA-J-P-H-ST-EM1_EdgeMount" (at 143.51 133.35 0) (effects (font (size 1.27 1.27)) (hide yes)))
  (property "Datasheet" "~" (at 143.51 133.35 0) (effects (font (size 1.27 1.27)) (hide yes)))
  (property "Description" "coaxial connector (BNC, SMA, SMB, SMC, Cinch/RCA, LEMO, ...)" (at 143.51 133.35 0) (effects (font (size 1.27 1.27)) (hide yes)))
  (pin "2")
  (pin "1"))
 (symbol
  (lib_id "Device:R")
  (at 125.73 125.73 90)
  (mirror x)
  (unit 1)
  (exclude_from_sim no)
  (in_bom yes)
  (on_board yes)
  (dnp no)
  (property "Reference" "R36" (at 127.762 123.698 90) (effects (font (size 1.27 1.27)) (justify left)))
  (property "Value" "22" (at 126.746 125.73 90) (effects (font (size 1.27 1.27)) (justify left)))
  (property "Footprint" "Resistor_SMD:R_0805_2012Metric_Pad1.20x1.40mm_HandSolder" (at 125.73 123.952 90) (effects (font (size 1.27 1.27)) (hide yes)))
  (property "Datasheet" "~" (at 125.73 125.73 0) (effects (font (size 1.27 1.27)) (hide yes)))
  (property "Description" "" (at 125.73 125.73 0) (effects (font (size 1.27 1.27))))
  (property "Mouser Part Number" "660-RK73B2ATTE104J" (at 125.73 125.73 0) (effects (font (size 1.27 1.27)) (hide yes)))
  (pin "2")
  (pin "1"))
 (symbol
  (lib_id "power:GND")
  (at 135.89 60.96 0)
  (unit 1)
  (exclude_from_sim no)
  (in_bom yes)
  (on_board yes)
  (dnp no)
  (fields_autoplaced yes)
  (property "Reference" "#PWR020" (at 135.89 67.31 0) (effects (font (size 1.27 1.27)) (hide yes)))
  (property "Value" "GND" (at 135.89 66.04 0) (effects (font (size 1.27 1.27))))
  (property "Footprint" "" (at 135.89 60.96 0) (effects (font (size 1.27 1.27)) (hide yes)))
  (property "Datasheet" "" (at 135.89 60.96 0) (effects (font (size 1.27 1.27)) (hide yes)))
  (property "Description" "Power symbol creates a global label with name \"GND\" , ground" (at 135.89 60.96 0) (effects (font (size 1.27 1.27)) (hide yes)))
  (pin "1"))
 (symbol
  (lib_id "Device:R")
  (at 144.78 167.64 0)
  (mirror x)
  (unit 1)
  (exclude_from_sim no)
  (in_bom yes)
  (on_board yes)
  (dnp no)
  (property "Reference" "R38" (at 142.748 165.608 90) (effects (font (size 1.27 1.27)) (justify left)))
  (property "Value" "0R" (at 144.78 166.624 90) (effects (font (size 1.27 1.27)) (justify left)))
  (property "Footprint" "Resistor_SMD:R_0805_2012Metric_Pad1.20x1.40mm_HandSolder" (at 143.002 167.64 90) (effects (font (size 1.27 1.27)) (hide yes)))
  (property "Datasheet" "~" (at 144.78 167.64 0) (effects (font (size 1.27 1.27)) (hide yes)))
  (property "Description" "" (at 144.78 167.64 0) (effects (font (size 1.27 1.27))))
  (property "Mouser Part Number" "660-RK73B2ATTE104J" (at 144.78 167.64 0) (effects (font (size 1.27 1.27)) (hide yes)))
  (pin "2")
  (pin "1"))
 (symbol
  (lib_id "Device:R")
  (at 68.58 49.53 0)
  (mirror x)
  (unit 1)
  (exclude_from_sim no)
  (in_bom yes)
  (on_board yes)
  (dnp no)
  (property "Reference" "R8" (at 71.12 50.8 0) (effects (font (size 1.27 1.27)) (justify left)))
  (property "Value" "100k" (at 71.12 48.26 0) (effects (font (size 1.27 1.27)) (justify left)))
  (property "Footprint" "Resistor_SMD:R_0805_2012Metric_Pad1.20x1.40mm_HandSolder" (at 66.802 49.53 90) (effects (font (size 1.27 1.27)) (hide yes)))
  (property "Datasheet" "~" (at 68.58 49.53 0) (effects (font (size 1.27 1.27)) (hide yes)))
  (property "Description" "" (at 68.58 49.53 0) (effects (font (size 1.27 1.27))))
  (property "Mouser Part Number" "660-RK73B2ATTE104J" (at 68.58 49.53 0) (effects (font (size 1.27 1.27)) (hide yes)))
  (pin "2")
  (pin "1"))
 (symbol
  (lib_id "power:GND")
  (at 118.11 128.27 90)
  (unit 1)
  (exclude_from_sim no)
  (in_bom yes)
  (on_board yes)
  (dnp no)
  (fields_autoplaced yes)
  (property "Reference" "#PWR051" (at 124.46 128.27 0) (effects (font (size 1.27 1.27)) (hide yes)))
  (property "Value" "GND" (at 121.92 128.2699 90) (effects (font (size 1.27 1.27)) (justify right)))
  (property "Footprint" "" (at 118.11 128.27 0) (effects (font (size 1.27 1.27)) (hide yes)))
  (property "Datasheet" "" (at 118.11 128.27 0) (effects (font (size 1.27 1.27)) (hide yes)))
  (property "Description" "Power symbol creates a global label with name \"GND\" , ground" (at 118.11 128.27 0) (effects (font (size 1.27 1.27)) (hide yes)))
  (pin "1"))
 (symbol
  (lib_id "Device:C")
  (at 123.19 137.16 180)
  (unit 1)
  (exclude_from_sim no)
  (in_bom yes)
  (on_board yes)
  (dnp no)
  (property "Reference" "C11" (at 116.84 135.89 0) (effects (font (size 1.27 1.27)) (justify right)))
  (property "Value" "TBD" (at 116.84 138.43 0) (effects (font (size 1.27 1.27)) (justify right)))
  (property "Footprint" "Capacitor_SMD:C_0805_2012Metric_Pad1.18x1.45mm_HandSolder" (at 122.2248 133.35 0) (effects (font (size 1.27 1.27)) (hide yes)))
  (property "Datasheet" "~" (at 123.19 137.16 0) (effects (font (size 1.27 1.27)) (hide yes)))
  (property "Description" "" (at 123.19 137.16 0) (effects (font (size 1.27 1.27))))
  (pin "2")
  (pin "1"))
 (symbol
  (lib_id "Transistor_FET:IRLML6402")
  (at 91.44 43.18 0)
  (unit 1)
  (exclude_from_sim no)
  (in_bom yes)
  (on_board yes)
  (dnp no)
  (fields_autoplaced yes)
  (property "Reference" "Q8" (at 97.79 41.9099 0) (effects (font (size 1.27 1.27)) (justify left)))
  (property "Value" "IRLML6402" (at 97.79 44.4499 0) (effects (font (size 1.27 1.27)) (justify left)))
  (property "Footprint" "Package_TO_SOT_SMD:SOT-23" (at 96.52 45.085 0) (effects (font (size 1.27 1.27)
    (italic yes)) (justify left) (hide yes)))
  (property "Datasheet" "https://www.infineon.com/dgdl/irlml6402pbf.pdf?fileId=5546d462533600a401535668d5c2263c" (at 96.52 46.99 0) (effects (font (size 1.27 1.27)) (justify left) (hide yes)))
  (property "Description" "-3.7A Id, -20V Vds, 65mOhm Rds, P-Channel HEXFET Power MOSFET, SOT-23" (at 91.44 43.18 0) (effects (font (size 1.27 1.27)) (hide yes)))
  (pin "3")
  (pin "2")
  (pin "1"))
 (symbol
  (lib_id "power:GND1")
  (at 140.97 173.99 0)
  (unit 1)
  (exclude_from_sim no)
  (in_bom yes)
  (on_board yes)
  (dnp no)
  (fields_autoplaced yes)
  (property "Reference" "#PWR02" (at 140.97 180.34 0) (effects (font (size 1.27 1.27)) (hide yes)))
  (property "Value" "GND1" (at 140.97 179.07 0) (effects (font (size 1.27 1.27))))
  (property "Footprint" "" (at 140.97 173.99 0) (effects (font (size 1.27 1.27)) (hide yes)))
  (property "Datasheet" "" (at 140.97 173.99 0) (effects (font (size 1.27 1.27)) (hide yes)))
  (property "Description" "Power symbol creates a global label with name \"GND1\" , ground" (at 140.97 173.99 0) (effects (font (size 1.27 1.27)) (hide yes)))
  (pin "1"))
 (symbol
  (lib_id "Device:R")
  (at 100.33 160.02 0)
  (mirror x)
  (unit 1)
  (exclude_from_sim no)
  (in_bom yes)
  (on_board yes)
  (dnp no)
  (property "Reference" "R35" (at 102.87 161.29 0) (effects (font (size 1.27 1.27)) (justify left)))
  (property "Value" "22" (at 100.584 159.004 90) (effects (font (size 1.27 1.27)) (justify left)))
  (property "Footprint" "Resistor_SMD:R_0805_2012Metric_Pad1.20x1.40mm_HandSolder" (at 98.552 160.02 90) (effects (font (size 1.27 1.27)) (hide yes)))
  (property "Datasheet" "~" (at 100.33 160.02 0) (effects (font (size 1.27 1.27)) (hide yes)))
  (property "Description" "" (at 100.33 160.02 0) (effects (font (size 1.27 1.27))))
  (property "Mouser Part Number" "660-RK73B2ATTE104J" (at 100.33 160.02 0) (effects (font (size 1.27 1.27)) (hide yes)))
  (pin "2")
  (pin "1"))
 (symbol
  (lib_id "power:GND")
  (at 110.49 148.59 0)
  (unit 1)
  (exclude_from_sim no)
  (in_bom yes)
  (on_board yes)
  (dnp no)
  (fields_autoplaced yes)
  (property "Reference" "#PWR018" (at 110.49 154.94 0) (effects (font (size 1.27 1.27)) (hide yes)))
  (property "Value" "GND" (at 110.49 153.67 0) (effects (font (size 1.27 1.27))))
  (property "Footprint" "" (at 110.49 148.59 0) (effects (font (size 1.27 1.27)) (hide yes)))
  (property "Datasheet" "" (at 110.49 148.59 0) (effects (font (size 1.27 1.27)) (hide yes)))
  (property "Description" "Power symbol creates a global label with name \"GND\" , ground" (at 110.49 148.59 0) (effects (font (size 1.27 1.27)) (hide yes)))
  (pin "1")))
